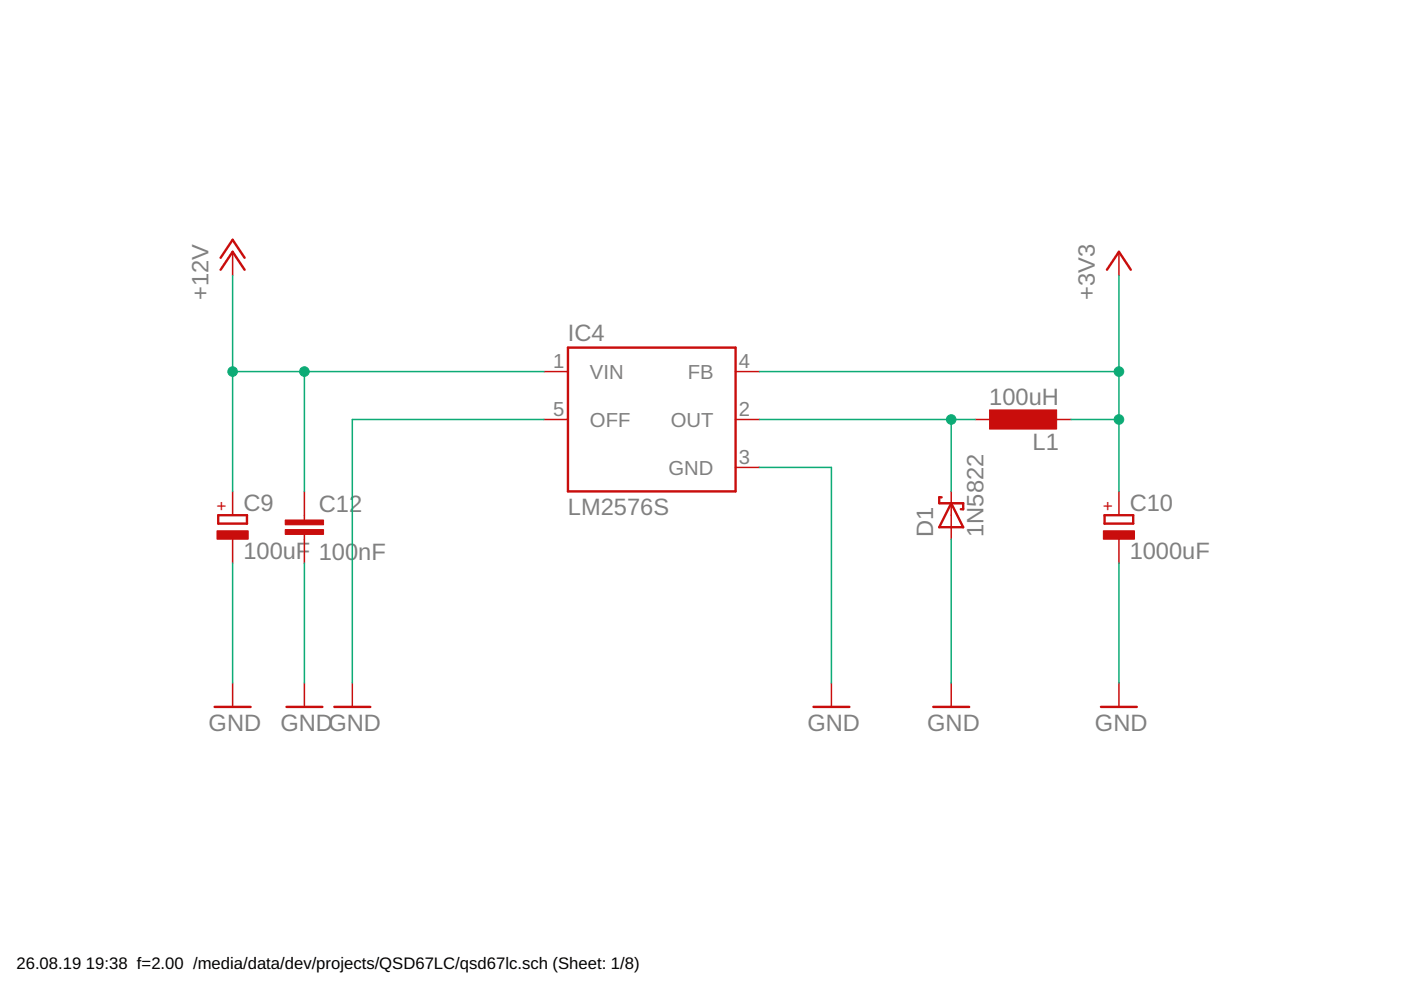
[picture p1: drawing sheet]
<svg xmlns="http://www.w3.org/2000/svg" width="297mm" height="210mm" viewBox="0 0 297 210" stroke-linecap="round" stroke-linejoin="round" font-family="sans-serif">
<g fill="none" stroke="#c90d0c" stroke-width=".51">
<path d="M46.8 57.2l2.5-3.8 2.6 3.8M46.8 54.7l2.5-3.9 2.6 3.9M234.7 57.2l2.5-3.8 2.6 3.8M120.4 73.7h35.6v30.5h-35.6zM46.3 109.2h6.1v1.8h-6.1zM199.6 105.4h-.5v1.3h5.1v1.3h-.5M201.7 106.7l2.5 5.1h-5.1zM234.2 109.2h6.1v1.8h-6.1zM45.5 149.9h7.6M60.7 149.9h7.6M70.9 149.9h7.6M172.5 149.9h7.6"/>
<path d="M197.9 149.9h7.6M233.4 149.9h7.6"/>
</g>
<g fill="none" stroke="#c90d0c" stroke-width=".32">
<path d="M49.3 53.4v5.1M237.2 53.4v5.1M115.3 78.8h5.1M156 78.8h5M115.3 88.9h5.1M156 88.9h5M156 99.1h5M206.8 88.9h5M222 88.9h5.1M49.3 104.2v5M49.3 114.3v5.1M64.5 104.2v6.1"/>
<path d="M64.5 113.3v6.1M201.7 104.2v10.1M237.2 104.2v5M237.2 114.3v5.1M49.3 144.8v5.1M64.5 144.8v5.1M74.7 144.8v5.1M176.3 144.8v5.1M201.7 144.8v5.1M237.2 144.8v5.1"/>
</g>
<g fill="#c90d0c" stroke="#c90d0c" stroke-width=".21">
<path d="M46 112.5h6.6v1.8h-6.6z"/>
<path d="M233.9 112.5h6.6v1.8h-6.6z"/>
<path d="M209.8 86.9h14.2v4.1h-14.2z"/>
<path d="M60.5 112.3h8.1v1h-8.1z"/>
<path d="M60.5 110.3h8.1v1h-8.1z"/>
</g>
<g fill="none" stroke="#0dab76" stroke-width=".32">
<path d="M49.3 58.5v45.7M237.2 58.5v45.7M49.3 78.8h66M64.5 78.8v25.4M161 78.8h76.2M115.3 88.9h-40.6v55.9M161 99.1h15.3v45.7M161 88.9h45.8M201.7 88.9v15.3M227.1 88.9h10.1M49.3 119.4v25.4M64.5 119.4v25.4"/>
<path d="M201.7 114.3v30.5M237.2 119.4v25.4"/>
</g>
<g fill="#0dab76" stroke="#0dab76" stroke-width=".21">
<circle cx="201.7" cy="88.9" r="1.02"/>
<circle cx="49.3" cy="78.8" r="1.02"/>
<circle cx="64.5" cy="78.8" r="1.02"/>
<circle cx="237.2" cy="88.9" r="1.02"/>
<circle cx="237.2" cy="78.8" r="1.02"/>
</g>
<g font-size="5" fill="#808080">
<text x="44.2" y="63.5" transform="rotate(-90 44.2 63.5)">+12V</text>
<text x="232.1" y="63.5" transform="rotate(-90 232.1 63.5)">+3V3</text>
<text x="120.4" y="72.4">IC4</text>
<text x="209.8" y="85.9">100uH</text>
<text x="218.9" y="95.5">L1</text>
<text x="51.6" y="108.3">C9</text>
<text x="67.6" y="108.5">C12</text>
<text x="120.4" y="109.3">LM2576S</text>
<text x="197.9" y="113.8" transform="rotate(-90 197.9 113.8)">D1</text>
<text x="208.5" y="113.8" transform="rotate(-90 208.5 113.8)">1N5822</text>
<text x="239.5" y="108.3">C10</text>
<text x="51.6" y="118.4">100uF</text>
<text x="67.6" y="118.6">100</text>
<text x="76" y="118.6">nF</text>
<text x="239.5" y="118.4">1000uF</text>
<text x="44.2" y="155">GND</text>
<text x="59.5" y="155">GNDGND</text>
<text x="171.2" y="155">GND</text>
<text x="196.6" y="155">GND</text>
<text x="232.1" y="155">GND</text>
</g>
<g font-size="4.3" fill="#808080">
<text x="117.3" y="78.1">1</text>
<text x="125.1" y="80.3">VIN</text>
<text x="145.8" y="80.3">FB</text>
<text x="156.7" y="78.1">4</text>
<text x="117.3" y="88.2">5</text>
<text x="156.7" y="88.2">2</text>
<text x="125.1" y="90.5">OFF</text>
<text x="142.2" y="90.5">OUT</text>
<text x="141.7" y="100.6">GND</text>
<text x="156.7" y="98.4">3</text>
</g>
<g font-size="3.6" fill="#c90d0c">
<text x="48.1" y="108.4" transform="rotate(-90 48.1 108.4)">+</text>
<text x="236.1" y="108.4" transform="rotate(-90 236.1 108.4)">+</text>
</g>
<g font-size="3.5">
<text x="3.5" y="205.4">26.08.19</text>
<text x="18.2" y="205.4">19:38 f=2.00 /media/data/dev/projects/QSD67LC/qsd67lc.sch (Sheet: 1/8)</text>
</g>
</svg>
